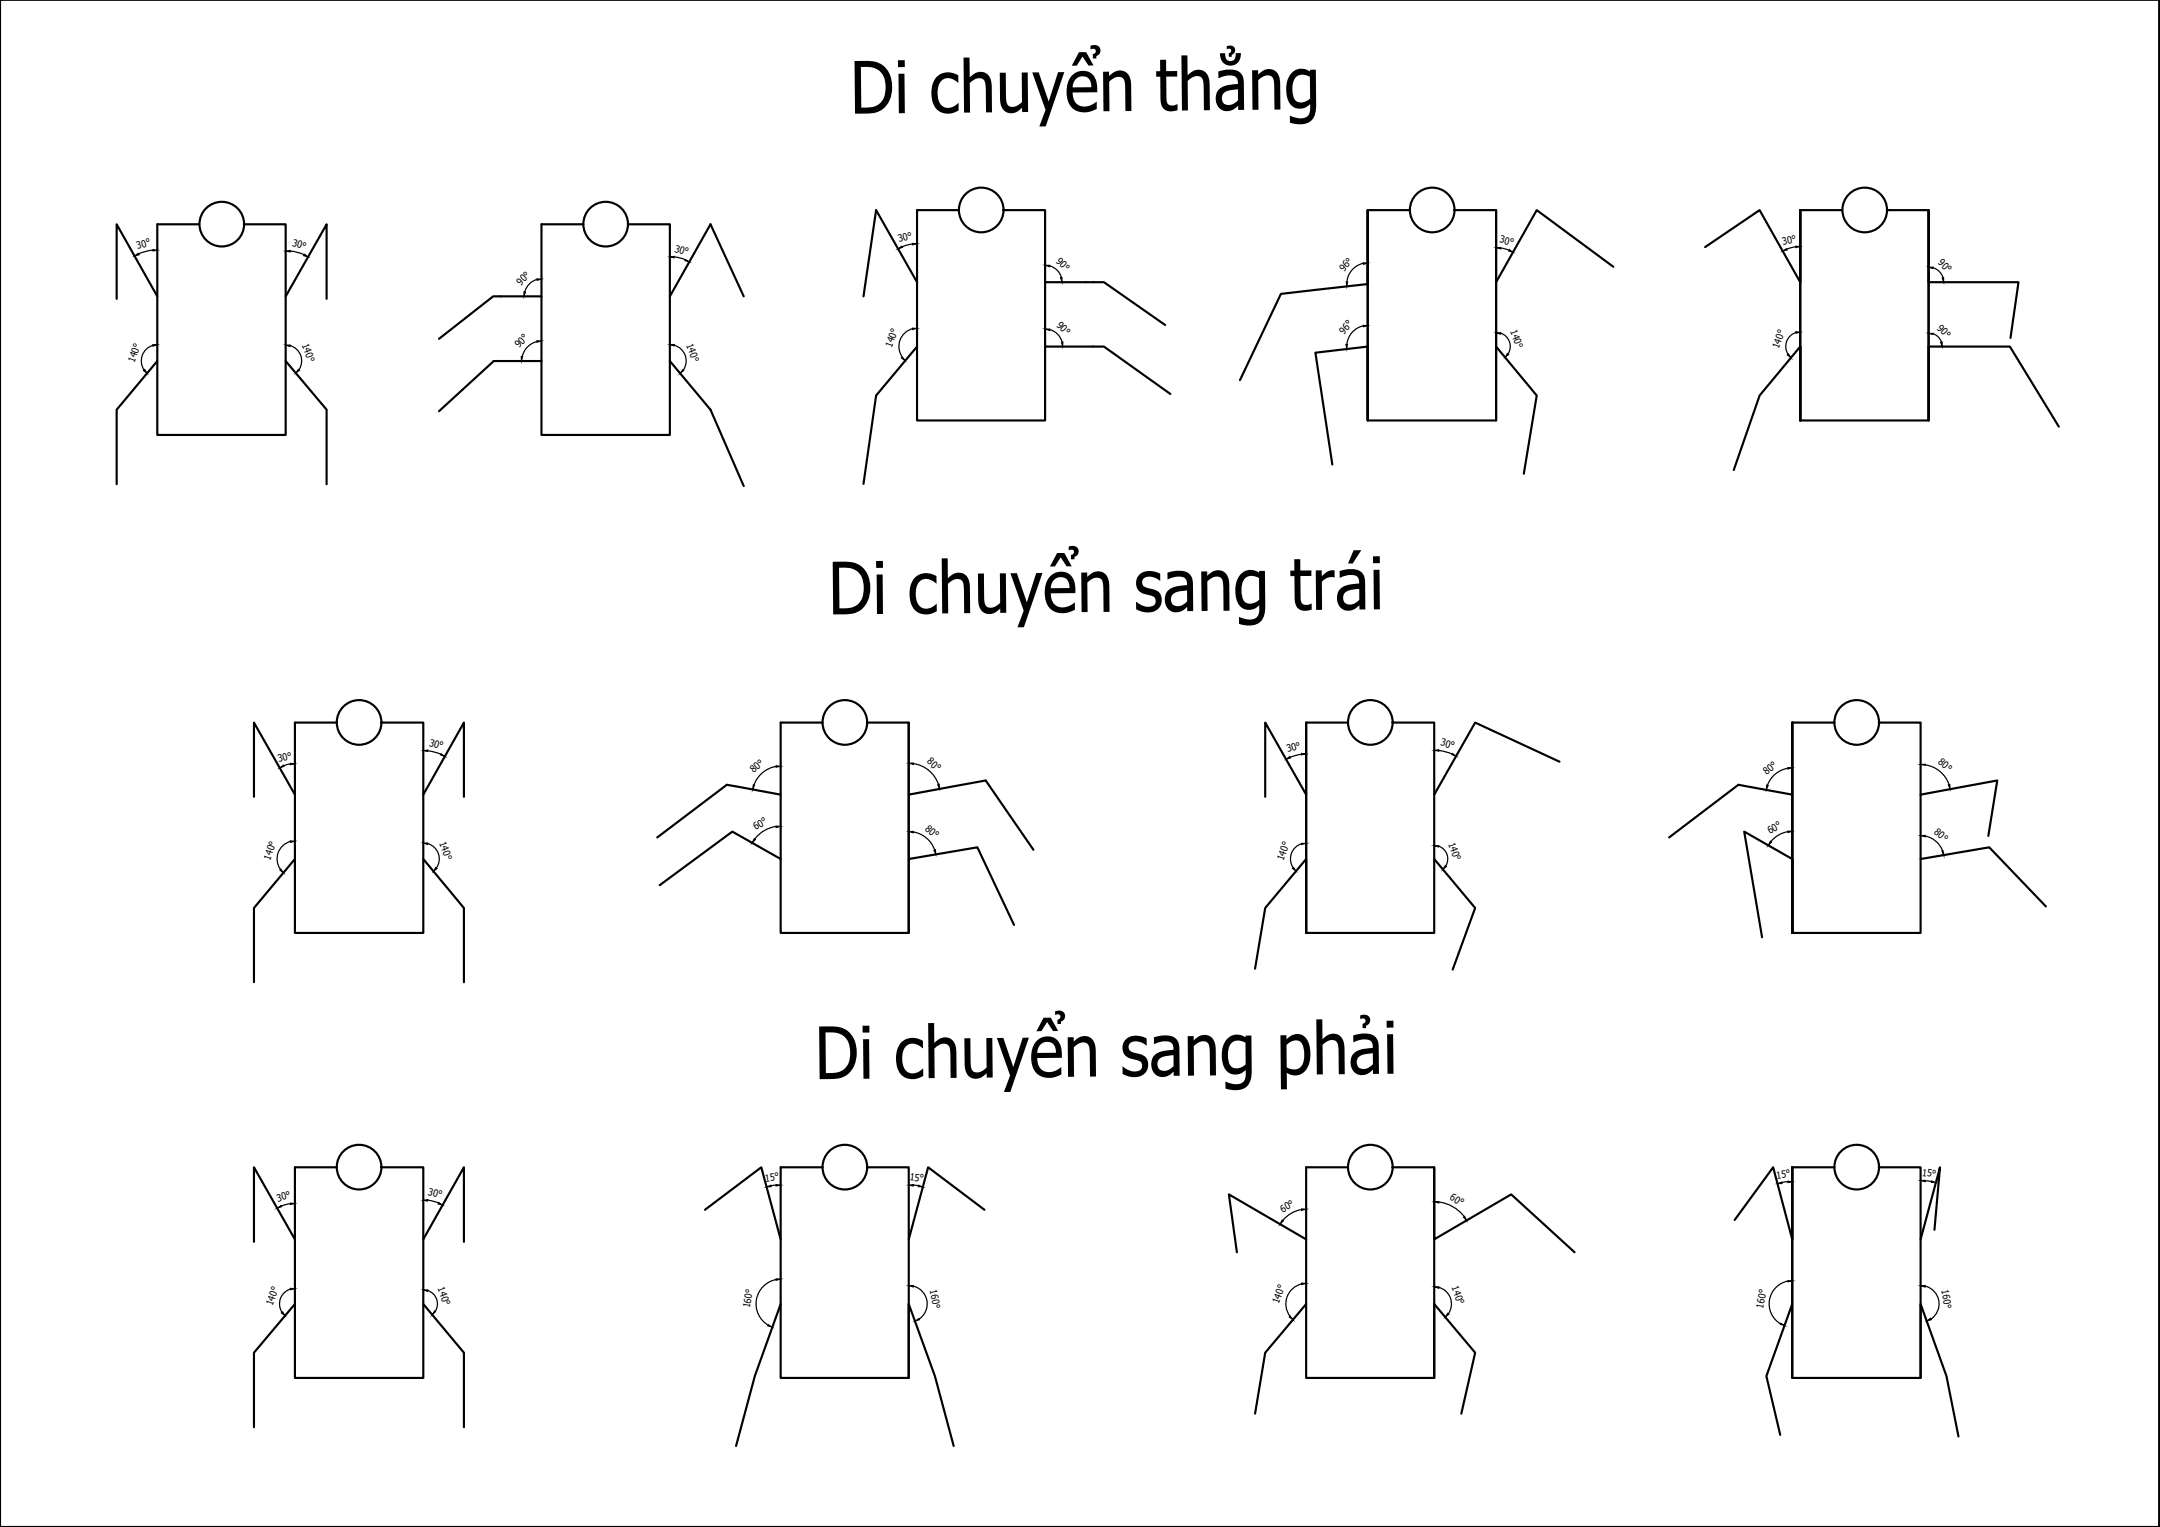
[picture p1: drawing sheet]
<svg xmlns="http://www.w3.org/2000/svg" width="297mm" height="210mm" viewBox="0 0 297 210" stroke-linecap="round" stroke-linejoin="round" font-family="sans-serif">
<!-- layer: NetLien -->
<g fill="none" stroke="#000" stroke-width=".3">
<path d="M0 0h296.9v209.9h-296.9zM27.4 30.8h-5.8v29h17.7v-29h-5.8M80.2 30.8h-5.7v29h17.6v-29h-5.7M126.1 38.8l-5.6-9.9-1.8 11.8M131.9 28.9h-5.8v28.9h17.6v-28.9h-5.7M143.7 38.8h8.1l8.4 5.9M188.1 38.8v-9.9v28.9v-10.2l-7.2 .9 2.3 15.4M188.1 39l-12 1.4-5.6 11.9M193.8 28.9h-5.7v28.9h17.6v-28.9h-5.7M205.7 28.9v28.9M221.9 36.7l-10.6-7.8-5.6 9.9M234.5 34l7.5-5.1 5.6 9.9v-9.9v28.9v-10.2"/>
<path d="M253.3 28.9h-5.7v28.9h17.6v-28.9h-5.7M265.2 38.8h12.4l-1.1 7.7M265.2 28.9v28.9M21.6 40.7l-5.6-9.9v10.3M21.6 49.6l-5.6 6.7v10.3M39.3 40.7l5.6-9.9v10.3M39.3 49.6l5.6 6.7v10.3M74.5 40.7h-6.7l-7.4 5.9M74.5 49.6h-6.6l-7.5 6.9M92.1 40.7l5.6-9.9 4.6 9.9M92.1 49.6l5.6 6.7 4.6 10.5M126.1 47.6l-5.6 6.8-1.8 12.1"/>
<path d="M143.7 47.6h8.1l9.2 6.6M205.7 47.6l5.6 6.8-1.8 10.7M247.6 47.6l-5.6 6.8-3.6 10.2M247.6 47.6v10.2M265.2 47.6h11.2l6.7 11M46.3 99.3h-5.7v28.9h17.6v-28.9h-5.7M113.1 99.3h-5.7v28.9h17.6v-28.9h-5.8M125 99.3v28.9M179.6 99.3v28.9h17.6v-28.9h-5.7M179.6 99.3h5.8M179.6 99.3v28.9M252.3 99.3h-5.8v28.9h17.6v-28.9h-5.7"/>
<path d="M40.6 109.2l-5.7-9.9v10.2M40.6 118.1l-5.7 6.7v10.2M58.2 109.2l5.6-9.9v10.2M58.2 118.1l5.6 6.7v10.2M107.4 118.1l-6.7-3.8-10 7.4M107.4 109.2l-7.5-1.3-9.5 7.2M125 109.2l10.6-1.9 6.5 9.5M125 118.1l9.4-1.6 5 10.6M179.6 109.2l-5.6-9.9v10.2M179.6 118.1l-5.6 6.7-1.4 8.4M197.2 118.1l5.7 6.7-3.1 8.5M214.5 104.7l-11.6-5.4-5.7 9.9"/>
<path d="M246.5 109.2l-7.4-1.3-9.6 7.2M264.1 109.2l10.6-1.9-1.3 7.6M264.1 118.1l9.5-1.6 7.7 8.1M246.5 128.2v-28.9v28.9v-10.1l-6.6-3.8 2.4 14.5M40.6 170.4l-5.7-9.9v10.2M40.6 179.3l-5.7 6.6v10.3M46.3 160.5h-5.7v28.9h17.6v-28.9h-5.7M58.2 170.4l5.6-9.9v10.2M58.2 179.3l5.6 6.6v10.3M96.9 166.3l7.8-5.8 2.7 9.9M107.4 179.3l-3.6 9.9-2.6 9.6M113.1 160.5h-5.7v28.9h17.6v-28.9h-5.8"/>
<path d="M135.4 166.3l-7.8-5.8-2.6 9.9M179.6 170.4l-10.6-6.2 1.1 7.9M179.6 179.3l-5.6 6.6-1.4 8.4M185.4 160.5h-5.8v28.9h17.6v-28.9h-5.7M197.2 160.5v9.9l10.6-6.2 8.7 7.9M238.5 167.7l5.3-7.2 2.7 9.9v-9.9v28.9M246.5 179.3l-3.6 9.9 1.9 8M252.3 160.5h-5.8v28.9h17.6v-28.9h-5.7M266 169.1l.8-8.6-2.7 9.9M125 189.4v-10.1l3.6 9.9 2.5 9.6M197.2 189.4v-10.1l5.7 6.6-1.9 8.4M264.1 189.4v-10.1l3.6 9.9 1.6 8.3"/>
<circle cx="30.5" cy="30.8" r="3.1"/>
<circle cx="83.3" cy="30.8" r="3.1"/>
<circle cx="134.9" cy="28.9" r="3.1"/>
<circle cx="197" cy="28.9" r="3.1"/>
<circle cx="256.4" cy="28.9" r="3.1"/>
<circle cx="49.4" cy="99.3" r="3.1"/>
<circle cx="116.2" cy="99.3" r="3.1"/>
<circle cx="188.4" cy="99.3" r="3.1"/>
<circle cx="255.3" cy="99.3" r="3.1"/>
<circle cx="49.4" cy="160.4" r="3.1"/>
<circle cx="116.2" cy="160.4" r="3.1"/>
<circle cx="188.4" cy="160.4" r="3.1"/>
<circle cx="255.3" cy="160.4" r="3.1"/>
</g>
<!-- layer: DIM -->
<g fill="none" stroke="#000" stroke-width=".17">
<path d="M21 34.4l-1.2 .2-.7 .3M39.9 34.5l.8 .1 1.1 .4M73.9 38.4a2.39 2.39 0 0 0-1.7 1.7M92.8 35.3l1.5 .4M125.5 33.5l-1.4 .4M144.4 36.5a2.31 2.31 0 0 1 1.6 1.6M187.5 36.2a2.9 2.9 0 0 0-2.3 2.5M206.4 34.1l1.1 .3M247 33.9l-1.3 .3M265.9 36.8a2.05 2.05 0 0 1 1.3 1.4M21 47.5a2.22 2.22 0 0 0-1.2 3.3M39.9 47.5a2.18 2.18 0 0 1 1.2 3.3"/>
<path d="M73.9 46.9a2.73 2.73 0 0 0-2.1 2.1M92.8 47.5a2.22 2.22 0 0 1 1.2 3.4M125.5 45.2a2.52 2.52 0 0 0-1.4 3.9M144.4 45.3a2.39 2.39 0 0 1 1.7 1.7M187.5 44.8a2.9 2.9 0 0 0-2.3 2.5M206.4 45.8a1.93 1.93 0 0 1 1 2.8M247 45.7a2.01 2.01 0 0 0-1.1 3M265.9 45.9a1.84 1.84 0 0 1 1.1 1.1M40 105l-1 .2M40 115.7a2.48 2.48 0 0 0-1.4 3.8M58.8 116a2.18 2.18 0 0 1 1.2 3.3M58.9 103.2l1.7 .5"/>
<path d="M106.8 113.6a4.5 4.5 0 0 0-3 1.7M106.8 105.3a3.9 3.9 0 0 0-3.1 2.6M125.6 114.4a3.7 3.7 0 0 1 2.9 2.4M125.6 105a4.3 4.3 0 0 1 3.5 2.8M179 103.7l-1.5 .4M179 116a2.18 2.18 0 0 0-1.2 3.3M197.9 116.3a1.84 1.84 0 0 1 .9 2.7M197.9 103.2l1.1 .2 .7 .2M245.9 105.6a3.7 3.7 0 0 0-2.9 2.3M245.9 114.3a3.8 3.8 0 0 0-2.4 1.4M264.8 114.9a3.2 3.2 0 0 1 2.3 2M264.8 105.1a4.1 4.1 0 0 1 3.2 2.8"/>
<path d="M40 165.5l-1.3 .3M40 177.2a2.14 2.14 0 0 0-1.2 3.2M58.8 177.4a1.93 1.93 0 0 1 1.1 2.8M58.9 165l1.4 .4M106.8 162.9l-.8 .1M106.8 175.9a3.4 3.4 0 0 0-2.8 2.7 3.4 3.4 0 0 0 1.7 3.6M125.6 176.8a2.52 2.52 0 0 1 1.9 2 2.52 2.52 0 0 1-1.1 2.5M125.6 162.9l.7 .1M179 166.3a4.1 4.1 0 0 0-2.6 1.4M179 176.5a2.82 2.82 0 0 0-1.6 4.4M197.9 177a2.35 2.35 0 0 1 1.3 3.6M197.9 165.2a5.1 5.1 0 0 1 3.4 2"/>
<path d="M245.9 162.4l-.9 .1M245.9 176.1a3.2 3.2 0 0 0-2.6 2.6 3.2 3.2 0 0 0 1.5 3.3M264.8 176.8a2.52 2.52 0 0 1 1.8 2 2.52 2.52 0 0 1-1 2.5M264.8 162.3l.8 .1"/>
</g>
<g fill="#000" stroke="#000" stroke-width=".14">
<path d="M18.5 35.2l.5-.4 .1 .2zM21 34.3l.6 .1-.6 .1zM39.3 34.5l.6-.1v.2zM41.9 34.9l.5 .4-.7-.1zM73.8 38.3l.7 .1-.6 .1zM92.1 35.3l.6-.1v.2zM94.3 35.7l.5 .3-.6-.2zM123.5 34.2l.5-.4 .1 .2zM125.5 33.5h.6l-.6 .2zM143.7 36.5h.7v.2zM145.8 38.2h.2v.6zM185.1 38.7h.2l-.1 .7z"/>
<path d="M187.5 36.1l.6 .1-.6 .1zM205.7 34.1l.7-.1v.2zM207.6 34.3l.5 .4-.6-.2zM245.2 34.5l.5-.3 .1 .1zM246.9 33.8l.7 .1-.6 .2zM265.2 36.7h.7l-.1 .2zM267.1 38.2h.2v.6zM19.7 50.9l.2-.1 .3 .5zM21 47.4h.6l-.6 .2zM39.3 47.4h.6v.2zM41 50.8l.2 .1-.5 .4zM71.7 49h.2l-.2 .6z"/>
<path d="M72.1 40.1h.2l-.2 .6zM73.8 46.8l.7 .1-.7 .1zM92.1 47.4l.7-.1-.1 .3zM93.9 50.8l.1 .1-.5 .4zM124 49.2l.1-.1 .4 .5zM125.5 45.1h.6l-.6 .2zM143.7 45.2h.7v.2zM146 47h.2l-.1 .6zM185.1 47.3h.2l-.1 .7zM187.5 44.7l.6 .1-.6 .1zM205.7 45.7h.7l-.1 .2zM207.3 48.6l.2 .1-.5 .4z"/>
<path d="M245.8 48.8l.2-.1 .3 .5zM246.9 45.6h.7l-.6 .2zM265.2 45.8h.7l-.1 .2zM266.9 47h.2v.6zM38.6 119.4l.4 .6-.5-.4zM38.5 105.6l.5-.4 .1 .1zM39.9 104.9l.7 .1-.7 .1zM39.9 115.6h.7l-.6 .2zM58.2 103.2l.6-.1v.2zM58.2 115.9h.6v.2zM59.9 119.2l.2 .2-.5 .4zM60.7 103.6l.5 .4-.6-.2z"/>
<path d="M103.6 107.9h.2l-.3 .6zM103.7 115.3l.2 .1-.5 .5zM106.7 105.3h.7l-.7 .2zM106.7 113.6h.7l-.7 .2zM125 104.9h.6v.2zM125 114.3h.6v.2zM128.4 116.9l.3-.1v.6zM128.9 107.9l.3-.1v.6zM176.9 104.4l.5-.4 .1 .2zM177.7 119.4l.2-.2 .3 .5zM179 103.6h.6l-.6 .2zM179 115.9h.6l-.6 .2z"/>
<path d="M197.2 116.3h.7l-.1 .1zM197.2 103.1h.7v.2zM198.8 119l.1 .1-.5 .4zM199.7 103.6l.5 .3-.6-.2zM243 107.9l.2 .1-.3 .6zM243.5 115.6l.1 .2-.4 .4zM245.9 114.2l.6 .1-.6 .1zM245.9 105.5l.6 .1-.6 .1zM264.1 105.1l.7-.1v.2zM264.1 114.9l.7-.1v.2zM267 117l.2-.1 .1 .7zM267.9 107.9l.2-.1 .1 .7z"/>
<path d="M38.1 166.1l.6-.4v.2zM39.9 165.4l.7 .1-.7 .1zM39.9 177.1h.7l-.6 .2zM58.2 165l.6-.1v.2zM58.2 177.3h.6v.2zM60.3 165.3l.6 .4-.7-.2zM105.4 163.2l.6-.3v.2zM106.7 162.8l.7 .1-.7 .1zM106.7 175.8h.7l-.7 .2zM125 162.9l.6-.1v.2zM125 176.7h.6v.2zM126.3 162.9l.6 .3-.6-.1z"/>
<path d="M176.3 167.7l.2 .1-.5 .5zM179 166.2h.6l-.6 .2zM179 176.4h.6l-.6 .2zM197.2 165.2h.7v.2zM197.2 176.9h.7v.2zM201.3 167.3l.1-.1 .3 .6zM244.4 162.7l.6-.2 .1 .2zM245.9 162.4h.6l-.6 .2zM245.9 176l.6 .1-.6 .1zM264.1 162.3l.7-.1v.2zM264.1 176.8l.7-.1v.2zM265.6 162.3l.6 .3-.6-.1z"/>
<path d="M38.7 180.5l.2-.2 .3 .6zM59.8 180.2l.1 .1-.5 .4zM105.7 182.1l.5 .3-.6-.1zM125.9 181.6l.5-.4v.2zM177.3 181l.1-.1 .4 .5zM199.1 180.5l.2 .2-.5 .3zM244.9 181.9l.5 .3-.6-.2zM265 181.6l.5-.4 .1 .2z"/>
</g>
<g font-size="10">
<text x="116.9" y="15.6" transform="rotate(-1 116.9 15.6)">Di chuyển thẳng</text>
<text x="113.9" y="84.5" transform="rotate(-1 113.9 84.5)">Di chuyển sang trái</text>
<text x="112.1" y="148.4" transform="rotate(-1 112.1 148.4)">Di chuyển sang phải</text>
</g>
<g font-size="1.4">
<text x="18.9" y="34.2" transform="rotate(-15 18.9 34.2)">30°</text>
<text x="40.1" y="33.8" transform="rotate(15 40.1 33.8)">30°</text>
<text x="92.7" y="34.6" transform="rotate(15 92.7 34.6)">30°</text>
<text x="123.7" y="33.3" transform="rotate(-15 123.7 33.3)">30°</text>
<text x="145.2" y="36" transform="rotate(45 145.2 36)">90°</text>
<text x="206.2" y="33.3" transform="rotate(14 206.2 33.3)">30°</text>
<text x="245.2" y="33.7" transform="rotate(-14 245.2 33.7)">30°</text>
<text x="71.6" y="39.3" transform="rotate(-45 71.6 39.3)">90°</text>
<text x="184.8" y="37.4" transform="rotate(-49 184.8 37.4)">96°</text>
<text x="266.4" y="36.2" transform="rotate(45 266.4 36.2)">90°</text>
<text x="41.5" y="47.4" transform="rotate(70 41.5 47.4)">140°</text>
<text x="71.4" y="47.9" transform="rotate(-46 71.4 47.9)">90°</text>
<text x="94.4" y="47.4" transform="rotate(70 94.4 47.4)">140°</text>
<text x="122.6" y="47.9" transform="rotate(-70 122.6 47.9)">140°</text>
<text x="145.2" y="44.8" transform="rotate(45 145.2 44.8)">90°</text>
<text x="184.8" y="46" transform="rotate(-48 184.8 46)">96°</text>
<text x="207.7" y="45.5" transform="rotate(70 207.7 45.5)">140°</text>
<text x="266.3" y="45.2" transform="rotate(45 266.3 45.2)">90°</text>
<text x="18.5" y="49.9" transform="rotate(-70 18.5 49.9)">140°</text>
<text x="244.6" y="48" transform="rotate(-70 244.6 48)">140°</text>
<text x="38.4" y="104.7" transform="rotate(-14 38.4 104.7)">30°</text>
<text x="59" y="102.5" transform="rotate(15 59 102.5)">30°</text>
<text x="103.7" y="106.3" transform="rotate(-41 103.7 106.3)">80°</text>
<text x="127.4" y="104.8" transform="rotate(41 127.4 104.8)">80°</text>
<text x="177.1" y="103.4" transform="rotate(-15 177.1 103.4)">30°</text>
<text x="198" y="102.5" transform="rotate(15 198 102.5)">30°</text>
<text x="243" y="106.5" transform="rotate(-40 243 106.5)">80°</text>
<text x="266.4" y="104.9" transform="rotate(40 266.4 104.9)">80°</text>
<text x="37.2" y="118.3" transform="rotate(-70 37.2 118.3)">140°</text>
<text x="60.4" y="115.8" transform="rotate(70 60.4 115.8)">140°</text>
<text x="103.9" y="114.1" transform="rotate(-30 103.9 114.1)">60°</text>
<text x="127.1" y="114.1" transform="rotate(40 127.1 114.1)">80°</text>
<text x="176.5" y="118.4" transform="rotate(-70 176.5 118.4)">140°</text>
<text x="199.1" y="116" transform="rotate(70 199.1 116)">140°</text>
<text x="243.4" y="114.7" transform="rotate(-30 243.4 114.7)">60°</text>
<text x="265.9" y="114.5" transform="rotate(40 265.9 114.5)">80°</text>
<text x="264.3" y="161.6" transform="rotate(8 264.3 161.6)">15°</text>
<text x="38.2" y="165.2" transform="rotate(-15 38.2 165.2)">30°</text>
<text x="58.8" y="164.3" transform="rotate(14 58.8 164.3)">30°</text>
<text x="105.3" y="162.4" transform="rotate(-8 105.3 162.4)">15°</text>
<text x="125.1" y="162.2" transform="rotate(8 125.1 162.2)">15°</text>
<text x="176.4" y="166.7" transform="rotate(-30 176.4 166.7)">60°</text>
<text x="199.3" y="164.9" transform="rotate(31 199.3 164.9)">60°</text>
<text x="244.3" y="162" transform="rotate(-7 244.3 162)">15°</text>
<text x="37.5" y="179.5" transform="rotate(-70 37.5 179.5)">140°</text>
<text x="60.2" y="177.1" transform="rotate(70 60.2 177.1)">140°</text>
<text x="103.1" y="179.8" transform="rotate(-80 103.1 179.8)">160°</text>
<text x="127.9" y="177.4" transform="rotate(80 127.9 177.4)">160°</text>
<text x="175.9" y="179.3" transform="rotate(-70 175.9 179.3)">140°</text>
<text x="199.6" y="177" transform="rotate(70 199.6 177)">140°</text>
<text x="242.5" y="179.9" transform="rotate(-80 242.5 179.9)">160°</text>
<text x="267" y="177.4" transform="rotate(81 267 177.4)">160°</text>
</g>
</svg>
